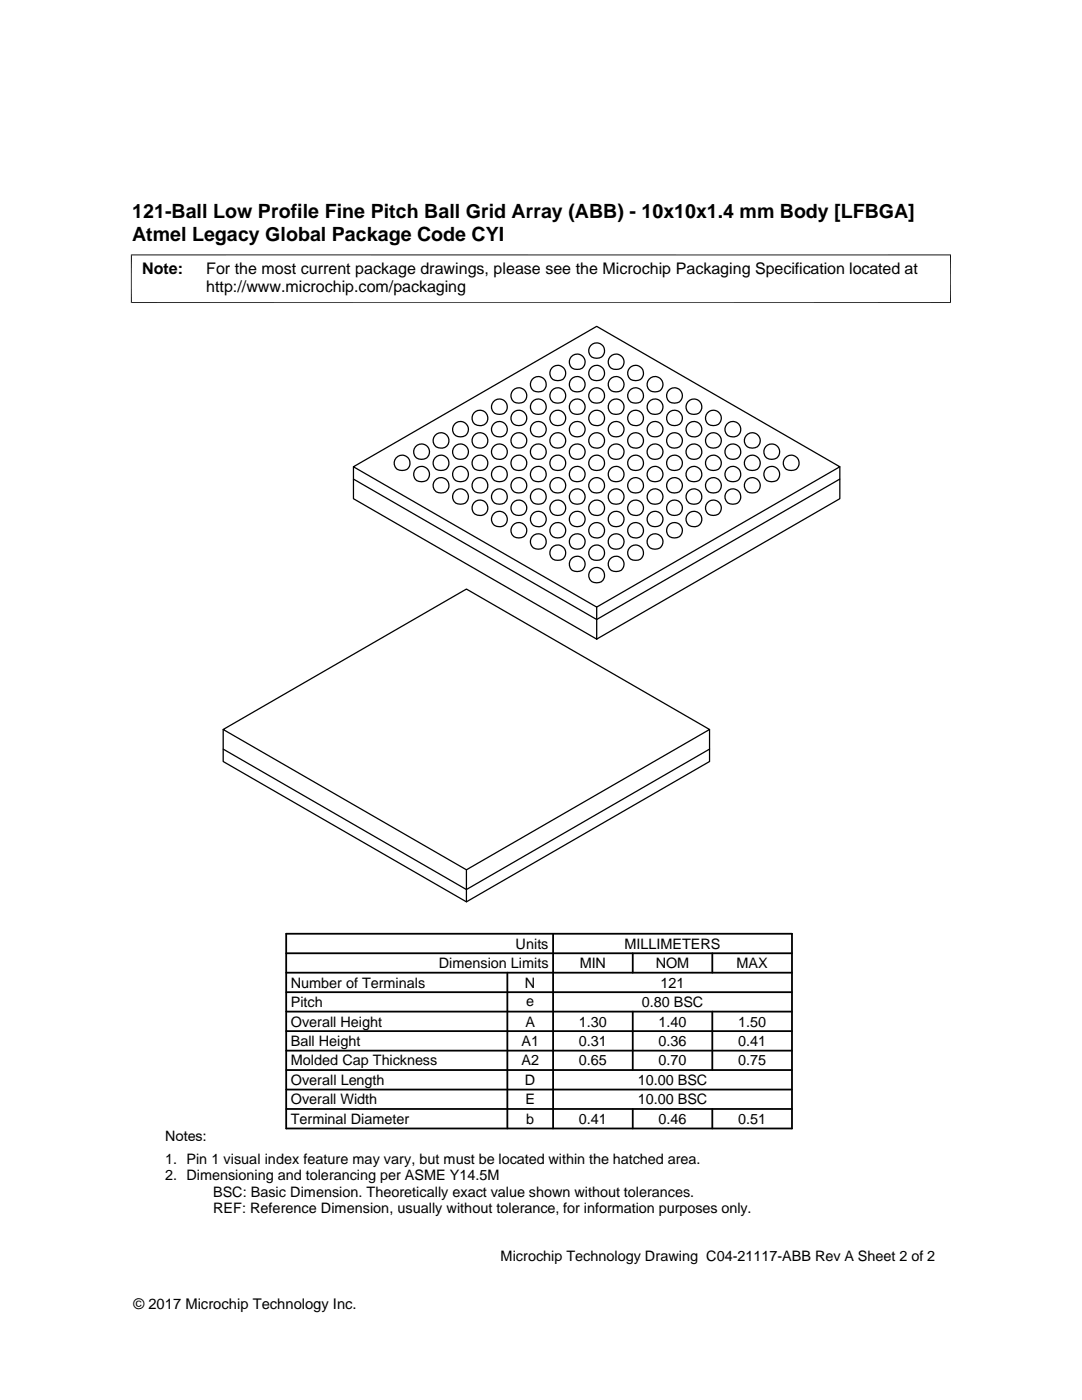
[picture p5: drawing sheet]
<svg xmlns="http://www.w3.org/2000/svg" width="216mm" height="279mm" viewBox="0 0 216 279" stroke-linecap="round" stroke-linejoin="round" font-family="sans-serif">
<g fill="none" stroke="#000" stroke-width=".25">
<path d="M70.5 93.2v6.3l48.6 28.1M70.5 95.6l48.6 28 48.5-28M70.5 93.2l48.6-28.1 48.5 28.1-48.5 28zM167.6 93.2v6.3l-48.5 28.1M119.1 121.2v6.4M44.5 145.6v6.4l48.6 28 48.5-28v-6.4M44.5 145.6l48.6-28 48.5 28-48.5 28zM44.5 149.5l48.6 28 48.5-28M93.1 173.6v6.4"/>
<circle cx="103.5" cy="79" r="1.58"/>
<circle cx="107.4" cy="76.7" r="1.58"/>
<circle cx="111.3" cy="79" r="1.58"/>
<circle cx="111.3" cy="74.5" r="1.58"/>
<circle cx="115.2" cy="76.7" r="1.57"/>
<circle cx="115.2" cy="72.2" r="1.57"/>
<circle cx="119.1" cy="79" r="1.58"/>
<circle cx="119.1" cy="74.5" r="1.58"/>
<circle cx="119.1" cy="70" r="1.57"/>
<circle cx="122.9" cy="76.7" r="1.58"/>
<circle cx="122.9" cy="72.2" r="1.58"/>
<circle cx="126.8" cy="79" r="1.58"/>
<circle cx="126.8" cy="74.5" r="1.58"/>
<circle cx="130.7" cy="76.7" r="1.58"/>
<circle cx="134.6" cy="79" r="1.57"/>
<circle cx="80.2" cy="92.4" r="1.58"/>
<circle cx="84.1" cy="94.7" r="1.58"/>
<circle cx="84.1" cy="90.2" r="1.57"/>
<circle cx="88" cy="87.9" r="1.57"/>
<circle cx="88" cy="96.9" r="1.58"/>
<circle cx="88" cy="92.4" r="1.58"/>
<circle cx="91.9" cy="99.1" r="1.58"/>
<circle cx="91.9" cy="94.7" r="1.58"/>
<circle cx="91.9" cy="85.7" r="1.57"/>
<circle cx="91.9" cy="90.2" r="1.57"/>
<circle cx="95.8" cy="96.9" r="1.58"/>
<circle cx="95.8" cy="92.4" r="1.57"/>
<circle cx="95.8" cy="83.4" r="1.57"/>
<circle cx="95.8" cy="87.9" r="1.57"/>
<circle cx="99.7" cy="81.2" r="1.58"/>
<circle cx="99.7" cy="99.1" r="1.58"/>
<circle cx="99.7" cy="90.2" r="1.57"/>
<circle cx="99.7" cy="94.7" r="1.58"/>
<circle cx="99.7" cy="85.7" r="1.57"/>
<circle cx="103.5" cy="96.9" r="1.58"/>
<circle cx="103.5" cy="92.4" r="1.58"/>
<circle cx="103.5" cy="87.9" r="1.57"/>
<circle cx="103.5" cy="83.4" r="1.57"/>
<circle cx="107.4" cy="81.2" r="1.58"/>
<circle cx="107.4" cy="99.1" r="1.58"/>
<circle cx="107.4" cy="85.7" r="1.57"/>
<circle cx="107.4" cy="94.7" r="1.58"/>
<circle cx="107.4" cy="90.2" r="1.57"/>
<circle cx="111.3" cy="96.9" r="1.58"/>
<circle cx="111.3" cy="92.4" r="1.58"/>
<circle cx="111.3" cy="87.9" r="1.57"/>
<circle cx="111.3" cy="83.4" r="1.57"/>
<circle cx="115.2" cy="81.2" r="1.58"/>
<circle cx="115.2" cy="99.1" r="1.57"/>
<circle cx="115.2" cy="94.7" r="1.57"/>
<circle cx="115.2" cy="85.7" r="1.57"/>
<circle cx="115.2" cy="90.2" r="1.57"/>
<circle cx="119.1" cy="87.9" r="1.57"/>
<circle cx="119.1" cy="83.4" r="1.57"/>
<circle cx="119.1" cy="96.9" r="1.58"/>
<circle cx="119.1" cy="92.4" r="1.58"/>
<circle cx="122.9" cy="81.2" r="1.58"/>
<circle cx="122.9" cy="99.1" r="1.58"/>
<circle cx="122.9" cy="94.7" r="1.58"/>
<circle cx="122.9" cy="85.7" r="1.57"/>
<circle cx="122.9" cy="90.2" r="1.57"/>
<circle cx="126.8" cy="87.9" r="1.57"/>
<circle cx="126.8" cy="83.4" r="1.57"/>
<circle cx="126.8" cy="96.9" r="1.58"/>
<circle cx="126.8" cy="92.4" r="1.58"/>
<circle cx="130.7" cy="81.2" r="1.58"/>
<circle cx="130.7" cy="94.7" r="1.58"/>
<circle cx="130.7" cy="99.1" r="1.58"/>
<circle cx="130.7" cy="90.2" r="1.57"/>
<circle cx="130.7" cy="85.7" r="1.57"/>
<circle cx="134.6" cy="96.9" r="1.57"/>
<circle cx="134.6" cy="92.4" r="1.57"/>
<circle cx="134.6" cy="83.4" r="1.57"/>
<circle cx="134.6" cy="87.9" r="1.57"/>
<circle cx="138.5" cy="81.2" r="1.58"/>
<circle cx="138.5" cy="99.1" r="1.58"/>
<circle cx="138.5" cy="85.7" r="1.57"/>
<circle cx="138.5" cy="94.7" r="1.58"/>
<circle cx="138.5" cy="90.2" r="1.57"/>
<circle cx="142.3" cy="96.9" r="1.58"/>
<circle cx="142.4" cy="92.4" r="1.58"/>
<circle cx="142.4" cy="83.4" r="1.57"/>
<circle cx="142.4" cy="87.9" r="1.57"/>
<circle cx="146.2" cy="99.1" r="1.58"/>
<circle cx="146.2" cy="85.7" r="1.57"/>
<circle cx="146.2" cy="94.7" r="1.58"/>
<circle cx="146.2" cy="90.2" r="1.58"/>
<circle cx="150.1" cy="96.9" r="1.58"/>
<circle cx="150.1" cy="92.4" r="1.58"/>
<circle cx="150.1" cy="87.9" r="1.57"/>
<circle cx="154" cy="94.7" r="1.58"/>
<circle cx="154" cy="90.2" r="1.57"/>
<circle cx="157.9" cy="92.4" r="1.58"/>
<circle cx="95.8" cy="101.4" r="1.57"/>
<circle cx="99.7" cy="103.6" r="1.57"/>
<circle cx="103.5" cy="101.4" r="1.57"/>
<circle cx="103.5" cy="105.9" r="1.57"/>
<circle cx="107.4" cy="103.6" r="1.57"/>
<circle cx="107.4" cy="108.1" r="1.57"/>
<circle cx="111.3" cy="110.3" r="1.58"/>
<circle cx="111.3" cy="105.9" r="1.57"/>
<circle cx="111.3" cy="101.4" r="1.57"/>
<circle cx="115.2" cy="112.6" r="1.57"/>
<circle cx="115.2" cy="103.6" r="1.57"/>
<circle cx="115.2" cy="108.1" r="1.57"/>
<circle cx="119.1" cy="105.9" r="1.57"/>
<circle cx="119.1" cy="101.4" r="1.57"/>
<circle cx="119.1" cy="114.8" r="1.58"/>
<circle cx="119.1" cy="110.3" r="1.58"/>
<circle cx="122.9" cy="112.6" r="1.58"/>
<circle cx="122.9" cy="103.6" r="1.57"/>
<circle cx="122.9" cy="108.1" r="1.57"/>
<circle cx="126.8" cy="101.4" r="1.57"/>
<circle cx="126.8" cy="105.9" r="1.57"/>
<circle cx="126.8" cy="110.3" r="1.58"/>
<circle cx="130.7" cy="108.1" r="1.57"/>
<circle cx="130.7" cy="103.6" r="1.57"/>
<circle cx="134.6" cy="101.4" r="1.57"/>
<circle cx="134.6" cy="105.9" r="1.57"/>
<circle cx="138.5" cy="103.6" r="1.57"/>
<circle cx="142.4" cy="101.4" r="1.57"/>
</g>
<path d="M26.1 50.9h163.7M26.2 50.8v9.7M189.7 50.8v9.7M26.1 60.4h163.7" fill="none" stroke="#000" stroke-width=".2"/>
<g fill="none" stroke="#000" stroke-width=".36">
<path d="M57.1 186.4h100.9v38.8h-100.9zM57.1 198h100.9M57.1 194.1h100.9M57.1 190.2h100.9M101.2 194.1v31.1M110.4 186.4v38.8M126.3 190.2v3.9M142.1 190.2v3.9M57.1 205.8h100.9M57.1 201.9h100.9M57.1 213.6h100.9M57.1 209.7h100.9"/>
<path d="M57.1 217.4h100.9M126.3 201.9v11.7M142.1 201.9v11.7M57.1 221.3h100.9M126.3 221.3v3.9M142.1 221.3v3.9"/>
</g>
<g font-size="3.9">
<text x="26.4" y="43.5">121-Ball Low Profile Fine Pitch Ball Grid Array (ABB) - 10x10x1.4 mm Body [LFBGA]</text>
<text x="26.4" y="48">Atmel Legacy Global Package Code CYI</text>
</g>
<g font-size="3.2">
<text x="28.4" y="54.6">Note:</text>
<text x="41.1" y="54.6">For the most current package drawings, please see the Microchip Packaging Specification located at</text>
<text x="41.1" y="58.3">http://www.microchip.com/packaging</text>
</g>
<g font-size="2.9">
<text x="102.9" y="189.3">Units</text>
<text x="124.6" y="189.3">MILLIMETERS</text>
<text x="58" y="197.1">Number of Terminals</text>
<text x="87.6" y="193.2">Dimension Limits</text>
<text x="104.8" y="197.1">N</text>
<text x="115.7" y="193.2">MIN</text>
<text x="130.8" y="193.2">NOM</text>
<text x="131.8" y="197.1">121</text>
<text x="147" y="193.2">MAX</text>
<text x="58" y="201">Pitch</text>
<text x="105" y="200.7">e</text>
<text x="128" y="201">0.80 BSC</text>
<text x="58" y="204.9">Overall Height</text>
<text x="58" y="208.7">Ball Height</text>
<text x="104.1" y="208.8">A1</text>
<text x="104.8" y="204.9">A</text>
<text x="115.5" y="204.9">1.30</text>
<text x="115.5" y="208.7">0.31</text>
<text x="131.4" y="204.9">1.40</text>
<text x="131.4" y="208.7">0.36</text>
<text x="147.3" y="204.9">1.50</text>
<text x="147.3" y="208.7">0.41</text>
<text x="58" y="212.6">Molded Cap Thickness</text>
<text x="104.1" y="212.6">A2</text>
<text x="115.5" y="212.6">0.65</text>
<text x="131.4" y="212.6">0.70</text>
<text x="147.3" y="212.6">0.75</text>
<text x="58" y="220.4">Overall Width</text>
<text x="58" y="216.5">Overall Length</text>
<text x="104.8" y="216.5">D</text>
<text x="104.8" y="220.4">E</text>
<text x="127.3" y="216.5">10.00 BSC</text>
<text x="127.3" y="220.4">10.00 BSC</text>
<text x="32.9" y="227.6">Notes:</text>
<text x="58" y="224.3">Terminal Diameter</text>
<text x="105" y="224.3">b</text>
<text x="115.5" y="224.3">0.41</text>
<text x="131.4" y="224.3">0.46</text>
<text x="147.3" y="224.3">0.51</text>
<text x="32.9" y="232.2">1. Pin 1 visual index feature may vary, but must be located within the hatched area.</text>
<text x="32.9" y="235.5">2. Dimensioning and tolerancing per ASME Y14.5M</text>
<text x="42.5" y="238.8">BSC: Basic Dimension. Theoretically exact value shown without tolerances.</text>
<text x="42.5" y="242.2">REF: Reference Dimension, usually without tolerance, for information purposes only.</text>
<text x="99.9" y="251.7">Microchip Technology Drawing C04-21117-ABB Rev A Sheet 2 of 2</text>
<text x="26.6" y="261.3">© 2017 Microchip Technology Inc.</text>
</g>
</svg>
